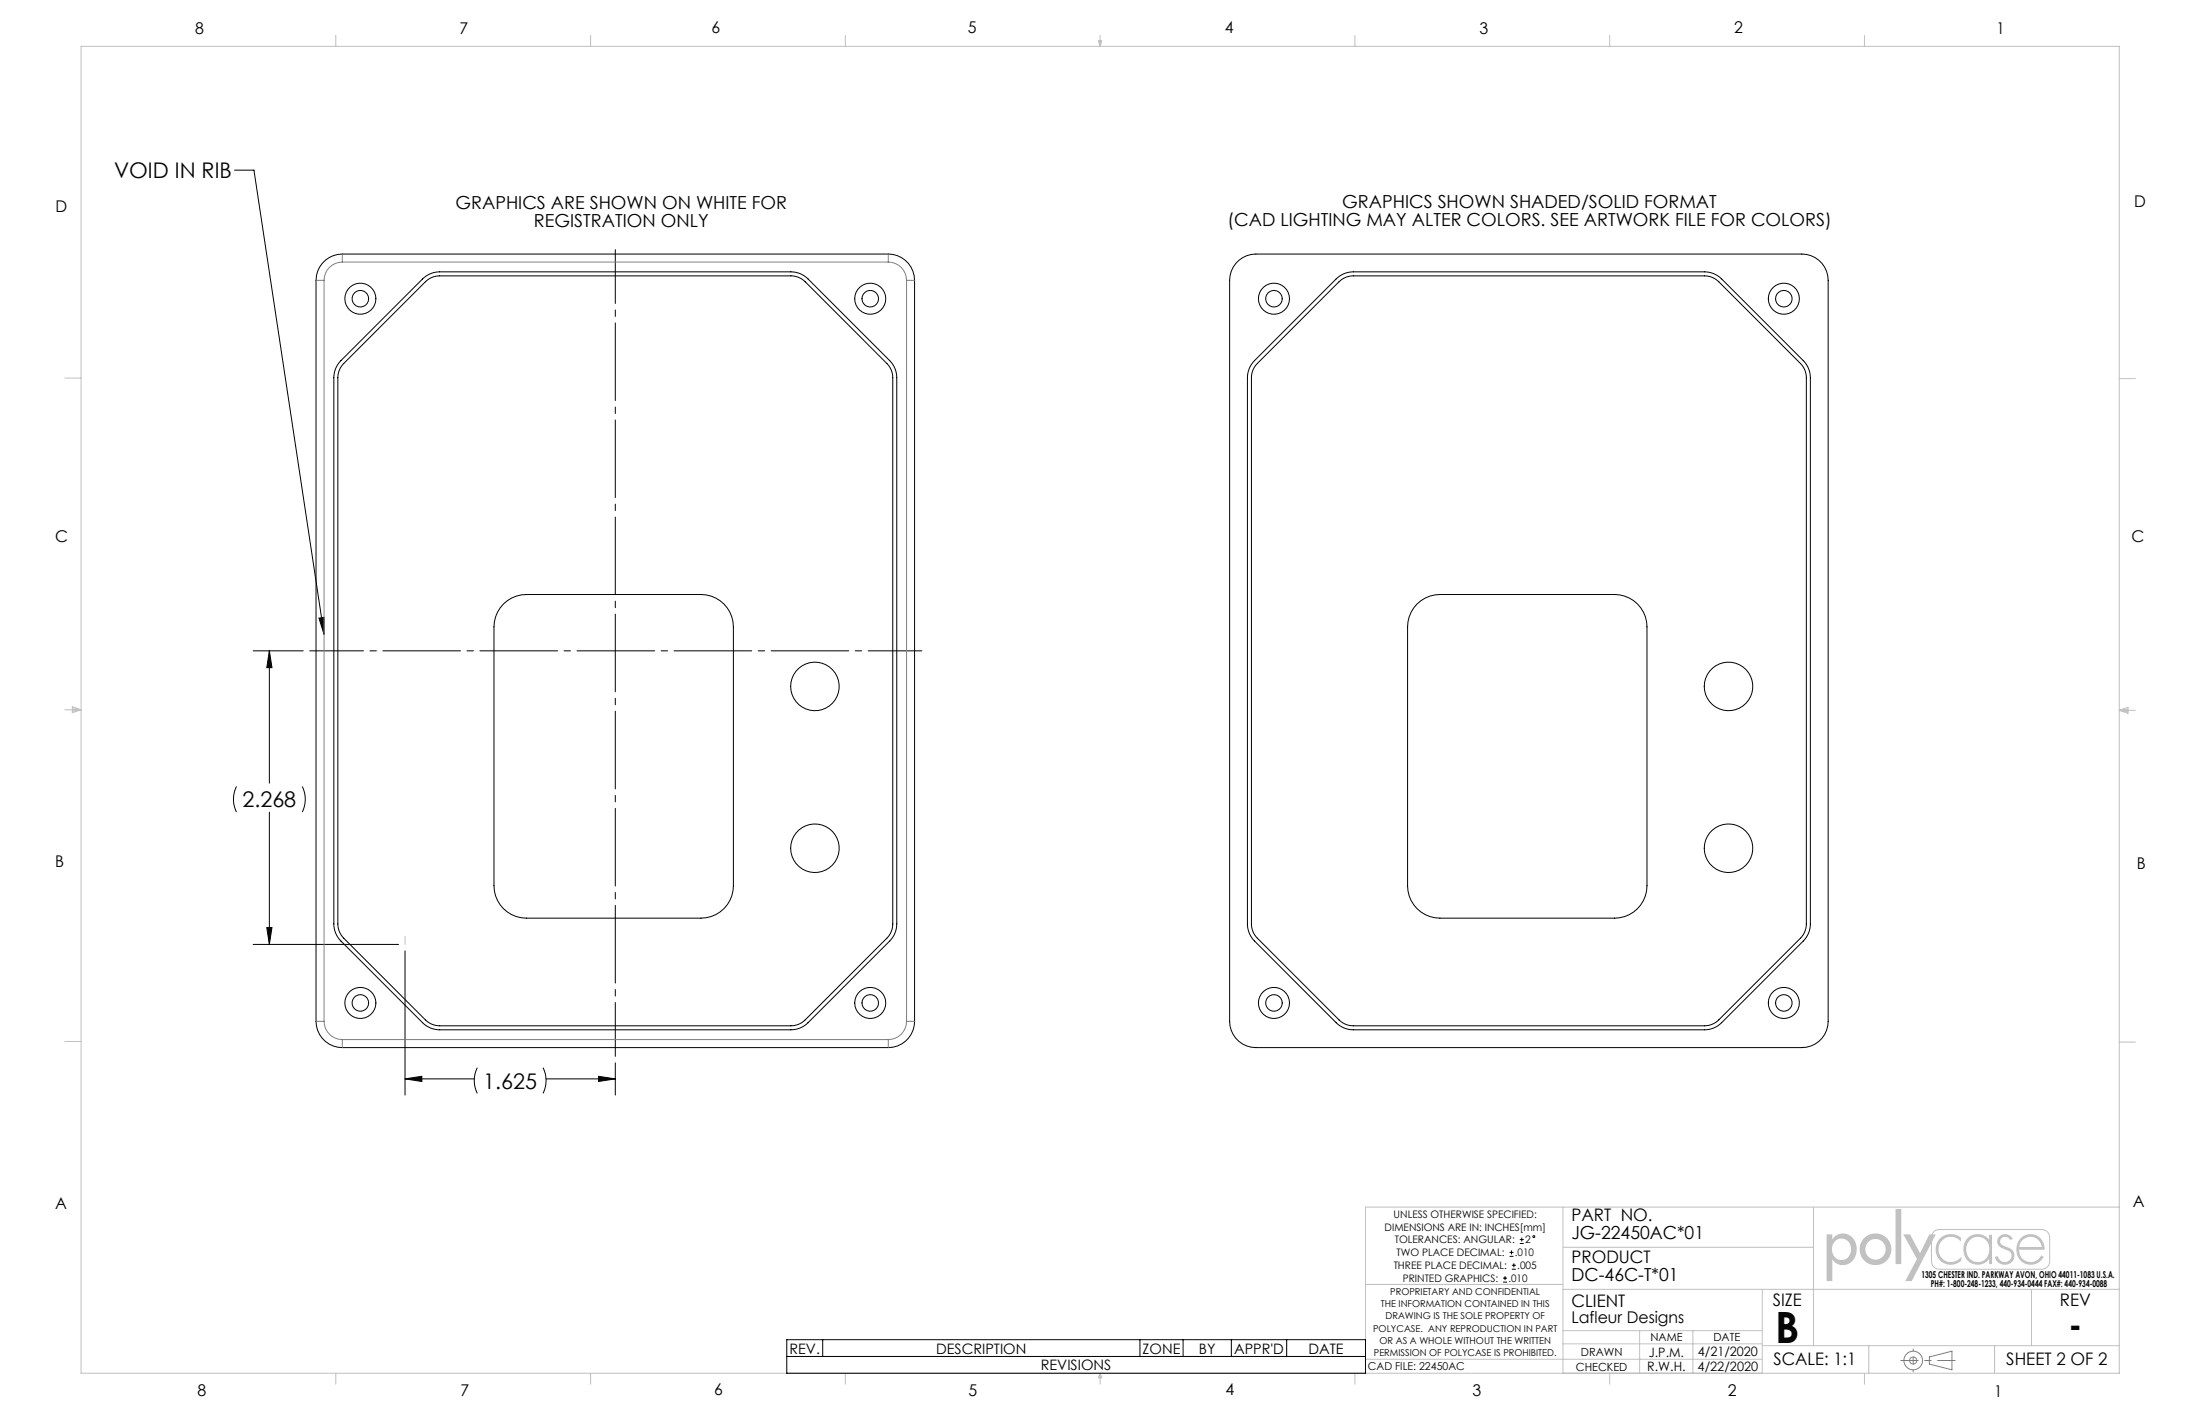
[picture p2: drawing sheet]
<svg xmlns="http://www.w3.org/2000/svg" width="432mm" height="279mm" viewBox="0 0 432 279" stroke-linecap="round" stroke-linejoin="round" font-family="sans-serif">
<g fill="none" stroke="#808080" stroke-width=".2">
<path d="M378.7 266.2l4.4-1.1v3.7l-4.4-1.2z"/>
<circle cx="375.5" cy="266.9" r=".7"/>
<circle cx="375.5" cy="266.9" r="1.83"/>
</g>
<path d="M373.1 266.9h10.6" fill="none" stroke="#808080" stroke-width=".2" stroke-dasharray="15.2 1.3 1.3 1.3" stroke-dashoffset="11.8"/>
<path d="M375.5 264.7v4.5" fill="none" stroke="#808080" stroke-width=".2" stroke-dasharray="15.2 1.3 1.3 1.3" stroke-dashoffset="14.9"/>
<g fill="none" stroke="#c0c0c0" stroke-width=".2">
<path d="M15.9 9.1h400.1v260.3h-400.1zM65.9 6.9v2.2M115.9 6.9v2.2M165.9 6.9v2.2M215.6 8h.6l-.3 1.1zM215.7 8l.2 1.1M215.9 6.9v2.2M216 8l-.1 1.1M265.9 6.9v2.2M315.9 6.9v2.2M365.9 6.9v2.2M12.7 74.2h3.2"/>
<path d="M416 74.3h3.1M12.7 139.3h3.2M14.2 139l1.7 .3M14.2 138.7l1.7 .6-1.7 .5zM15.9 139.3l-1.7 .2M416 139.4h3.1M416 139.4l1.7-.6v1.1zM416 139.4l1.7 .2M417.7 139.1l-1.7 .3M12.7 204.4h3.2M416 204.5h3.1M306.8 236.8v32.6"/>
<path d="M355.9 236.8v27.2M416 236.8h-148v32.6M268 252h38.8M306.8 244.7h49.1M345.9 253v16.4M398.7 253v11M416 253h-109.2M65.9 269.4v2.2M115.9 269.4v2.2M165.9 269.4v2.2M215.9 269.4v2.2M215.9 269.4l.3 .9h-.6z"/>
<path d="M265.9 269.4v2.2M268 266.7h77.9M306.8 261.1h39.1M306.8 263.7h39.1M315.9 269.4v2.2M321.8 261.1v8.3M332.3 261.1v8.3M345.9 264h70.1M365.9 269.4v2.2M366.8 264v5.4M391.5 264v5.4"/>
</g>
<path d="M358.5 242.2v9.2h1.1v-4.3a2.65 2.65 0 0 0 3.1 .9 2.65 2.65 0 0 0 1.7-2.7 2.72 2.72 0 0 0-1.1-2.8 2.72 2.72 0 0 0-3-.1l-.7 .8v-1zM360.2 243.5a1.92 1.92 0 0 1 2.3-.1 1.92 1.92 0 0 1 .7 2.3 1.89 1.89 0 0 1-2.3 1.5 1.89 1.89 0 0 1-1.3-2.4l.2-.7zM365 245.1a3.1 3.1 0 0 0 6.2 0 3.1 3.1 0 0 0-6.2 0zM366.1 245.1a2.01 2.01 0 0 1 4 0 2.01 2.01 0 0 1-4 0zM372 237.2v10.8h1.2v-10.8zM373.6 242.2h1.3l2 3.7 1.8-3.7h.4a1.66 1.66 0 0 1 1.6-1.1h20a1.66 1.66 0 0 1 1.7 1.7v4.7a1.66 1.66 0 0 1-1.7 1.6h-20a1.66 1.66 0 0 1-1.7-1.6v-3.5l-3.8 7.4h-1.3l2.3-4.4zM379.6 241.7l-.3 .5h.6l-.7 1.4v3.9a1.46 1.46 0 0 0 1.5 1.4h20a1.46 1.46 0 0 0 1.5-1.4v-4.7a1.46 1.46 0 0 0-1.5-1.5h-20l-.6 .1zM380.8 243a3 3 0 0 0-.1 4.2 3 3 0 0 0 4.3 .2v-.8a2.47 2.47 0 0 1-3.7 .4 2.47 2.47 0 0 1-.1-3.6 2.47 2.47 0 0 1 3.7 .2v-.7a3.1 3.1 0 0 0-4.1 .1zM396.6 243a2.99 2.99 0 0 0-.5 3.7 2.99 2.99 0 0 0 3.5 1.3l.8-.5 .6-.8 .1-.1-.5-.3a2.28 2.28 0 0 1-2.6 1.3 2.28 2.28 0 0 1-1.7-2.4h5a2.77 2.77 0 0 0-1.6-2.8 2.77 2.77 0 0 0-3.1 .6zM397 243.3a2.21 2.21 0 0 1 2.3-.5 2.21 2.21 0 0 1 1.4 1.9h-4.4l.2-.8zM386.2 242.9a3 3 0 0 0-.6 3.6 3 3 0 0 0 3.3 1.6l.9-.4 .6-.7v1h.6v-5.7h-.6v1a2.84 2.84 0 0 0-4.2-.4zM386.7 243.3a2.31 2.31 0 0 1 2.9-.2 2.31 2.31 0 0 1 .7 2.8 2.28 2.28 0 0 1-2.8 1.6 2.28 2.28 0 0 1-1.6-2.8l.3-.8zM392.4 242.6a1.66 1.66 0 0 1 2.6 .5l-.4 .2-.3-.4-.4-.2h-.5l-.4 .2a.92 .92 0 0 0-.4 1 .92 .92 0 0 0 .9 .6 1.91 1.91 0 0 1 1.9 2.1 1.95 1.95 0 0 1-1.9 1.6 1.95 1.95 0 0 1-2-1.6l.6-.1a1.32 1.32 0 0 0 1.8 1.1 1.32 1.32 0 0 0 .5-2l-.5-.3a2.09 2.09 0 0 1-1.9-1.6l.1-.6z" fill-rule="evenodd" fill="#c0c0c0"/>
<g fill="none" stroke="#000" stroke-width=".2">
<path d="M46 33.4h3.8l13.8 91.1M63.2 51.7a5.2 5.2 0 0 1 4-1.9h107.1a5.2 5.2 0 0 1 5.2 5.2v145.4a5.2 5.2 0 0 1-5.2 5.1h-107.1a5.2 5.2 0 0 1-5.2-5.1v-145.4a5.2 5.2 0 0 1 1.2-3.3zM242.5 51.7a5.2 5.2 0 0 1 4-1.9h107.2a5.2 5.2 0 0 1 5.1 5.2v145.4a5.2 5.2 0 0 1-5.1 5.1h-107.2a5.2 5.2 0 0 1-5.2-5.1v-145.4a5.2 5.2 0 0 1 1.2-3.3zM66.9 70.8l16-16.1a4.8 4.8 0 0 1 3.4-1.4h68.9a4.8 4.8 0 0 1 3.4 1.4l16 16.1a4.8 4.8 0 0 1 1.4 3.3v107.2a4.8 4.8 0 0 1-1.4 3.3l-16 16.1a4.8 4.8 0 0 1-3.4 1.4h-68.9a4.8 4.8 0 0 1-3.4-1.4l-16-16.1a4.8 4.8 0 0 1-1.4-3.3v-107.2a4.8 4.8 0 0 1 1.4-3.3zM67.5 71.3l16-16a4 4 0 0 1 2.8-1.2h68.9a4 4 0 0 1 2.8 1.2l16.1 16a4 4 0 0 1 1.1 2.8v107.2a4 4 0 0 1-1.1 2.8l-16.1 16a4 4 0 0 1-2.8 1.2h-68.9a4 4 0 0 1-2.8-1.2l-16-16a4 4 0 0 1-1.2-2.8v-107.2a4 4 0 0 1 1.2-2.8zM246.2 70.8l16.1-16.1a4.7 4.7 0 0 1 3.3-1.4h68.9a4.7 4.7 0 0 1 3.4 1.4l16 16.1a4.8 4.8 0 0 1 1.4 3.3v107.2a4.8 4.8 0 0 1-1.4 3.3l-16 16.1a4.7 4.7 0 0 1-3.4 1.4h-68.9a4.7 4.7 0 0 1-3.3-1.4l-16.1-16.1a4.8 4.8 0 0 1-1.4-3.3v-107.2a4.8 4.8 0 0 1 1.4-3.3zM246.8 71.3l16-16a4 4 0 0 1 2.8-1.2h68.9a4 4 0 0 1 2.9 1.2l16 16a4 4 0 0 1 1.1 2.8v107.2a4 4 0 0 1-1.1 2.8l-16 16a4 4 0 0 1-2.9 1.2h-68.9a4 4 0 0 1-2.8-1.2l-16-16a4 4 0 0 1-1.2-2.8v-107.2a4 4 0 0 1 1.2-2.8zM98.8 118.5a6.4 6.4 0 0 1 4.5-1.9h34.3a6.3 6.3 0 0 1 6.3 6.4v50.8a6.3 6.3 0 0 1-6.3 6.3h-34.3a6.3 6.3 0 0 1-6.3-6.3v-50.8a6.4 6.4 0 0 1 1.8-4.5zM278.1 118.5a6.4 6.4 0 0 1 4.5-1.9h34.3a6.3 6.3 0 0 1 6.4 6.4v50.8a6.3 6.3 0 0 1-6.4 6.3h-34.3a6.3 6.3 0 0 1-6.3-6.3v-50.8a6.4 6.4 0 0 1 1.8-4.5zM49.7 127.7h9.8M52.9 127.7v26M52.9 127.7l.5 3.3h-1z"/>
<path d="M62.6 121.3l1-.2v3.4zM46.4 154.3a5.6 5.6 0 0 0 0 5M52.9 159.3v26M59.3 154.3a5.6 5.6 0 0 1 0 5M49.7 185.3h28.5M52.4 182h1l-.5 3.3zM79.5 186.6v28.3M79.5 211.7l3.3-.5v1zM79.5 211.7h13.6M93.7 209.5a5.6 5.6 0 0 0 0 5M106.6 209.5a5.6 5.6 0 0 1 0 5M107.2 211.7h13.6"/>
<path d="M117.5 211.2l3.3 .5-3.3 .5zM120.8 208.5v6.4M295 251.6h.8M295 250.8h.8M295.4 250.4v.8M296.3 246.5h.8M296.3 245.7h.8M296.7 245.3v.8M296.7 249h.8M296.7 248.3h.8M297.1 247.9v.7M298.3 244h.8"/>
<path d="M298.3 243.2h.8M298.7 242.8v.8M154.4 262.9h113.6v6.5h-113.6zM154.4 266.1h113.6M161.5 262.9v3.2M223.7 262.9v3.2M232.2 262.9v3.2M241.7 262.9v3.2M252.5 262.9v3.2"/>
<circle cx="70.7" cy="58.6" r="1.63"/>
<circle cx="70.7" cy="58.6" r="3"/>
<circle cx="170.8" cy="58.6" r="3"/>
<circle cx="170.8" cy="58.6" r="1.63"/>
<circle cx="250" cy="58.6" r="1.63"/>
<circle cx="250" cy="58.6" r="3"/>
<circle cx="350.1" cy="58.6" r="3"/>
<circle cx="350.1" cy="58.6" r="1.63"/>
<circle cx="159.9" cy="134.7" r="4.8"/>
<circle cx="339.3" cy="134.7" r="4.8"/>
<circle cx="159.9" cy="166.4" r="4.8"/>
<circle cx="339.3" cy="166.4" r="4.8"/>
<circle cx="70.7" cy="196.8" r="1.63"/>
<circle cx="70.7" cy="196.8" r="3"/>
<circle cx="170.8" cy="196.8" r="3"/>
<circle cx="170.8" cy="196.8" r="1.63"/>
<circle cx="250" cy="196.8" r="1.63"/>
<circle cx="250" cy="196.8" r="3"/>
<circle cx="350.1" cy="196.8" r="3"/>
<circle cx="350.1" cy="196.8" r="1.63"/>
<circle cx="301" cy="242.6" r=".19"/>
</g>
<path d="M120.8 49v158.3M180.9 127.7h-120.1" fill="none" stroke="#000" stroke-width=".2" stroke-dasharray="15.2 1.3 1.3 1.3" stroke-dashoffset="4.7"/>
<path d="M79.5 183.7v1.6" fill="none" stroke="#c0c0c0" stroke-width=".2"/>
<g fill="#000">
<path d="M62.6 121.3l1-.2v3.4z"/>
<path d="M52.4 182h1l-.5 3.3zM52.9 127.7l.5 3.3h-1zM79.5 211.7l3.3-.5v1zM117.5 211.2l3.3 .5-3.3 .5z"/>
</g>
<g fill="none" stroke="#808080" stroke-width=".2">
<path d="M62 55h1.6M63.6 55v145.4M67.2 51.4a3.6 3.6 0 0 0-3.6 3.6M67.2 49.8v1.6M67.2 51.4h107.1M174.3 51.4a3.6 3.6 0 0 1 3.6 3.6M174.3 49.8v1.6M177.9 55h1.6M177.9 55v145.4M62 200.4h1.6M63.6 200.4a3.6 3.6 0 0 0 3.6 3.6M67.2 204v1.5"/>
<path d="M67.2 204h107.1M174.3 204v1.5M177.9 200.4a3.6 3.6 0 0 1-3.6 3.6M177.9 200.4h1.6"/>
</g>
<text font-size="8.5" x="348.4" y="263.5">B</text>
<text font-size="6.8" x="406" y="262.3">-</text>
<g font-size="4.2">
<text x="22.4" y="35">VOID IN RIB</text>
<text x="47.6" y="158.4">2.268</text>
<text x="94.9" y="213.6">1.625</text>
</g>
<g font-size="3.5">
<text x="89.4" y="41.1">GRAPHICS ARE SHOWN ON WHITE FOR</text>
<text x="263.4" y="40.8">GRAPHICS SHOWN SHADED/SOLID FORMAT</text>
<text x="104.8" y="44.6">REGISTRATION ONLY</text>
<text x="240.9" y="44.3">(CAD LIGHTING MAY ALTER COLORS. SEE ARTWORK FILE FOR COLORS)</text>
<text x="308.4" y="243.1">JG-22450AC*01</text>
<text x="308.4" y="251.3">DC-46C-T*01</text>
</g>
<g font-size="3.4">
<text x="308.4" y="239.6">PART NO.</text>
<text x="308.4" y="247.8">PRODUCT</text>
<text x="308.4" y="256.4">CLIENT</text>
<text x="347.9" y="256.2">SIZE</text>
<text x="404.3" y="256.2">REV</text>
<text x="348.1" y="267.9">SCALE: 1:1</text>
<text x="393.8" y="267.9">SHEET 2 OF 2</text>
</g>
<g font-size="3.2">
<text x="38.3" y="6.7">8</text>
<text x="90.2" y="6.7">7</text>
<text x="139.7" y="6.5">6</text>
<text x="190" y="6.5">5</text>
<text x="240.4" y="6.5">4</text>
<text x="290.4" y="6.7">3</text>
<text x="340.4" y="6.5">2</text>
<text x="391.9" y="6.7">1</text>
<text x="10.9" y="41.6">D</text>
<text x="418.9" y="40.7">D</text>
<text x="10.9" y="106.3">C</text>
<text x="418.4" y="106.4">C</text>
<text x="10.8" y="170.2">B</text>
<text x="419.4" y="170.6">B</text>
<text x="10.8" y="237.2">A</text>
<text x="418.6" y="236.8">A</text>
<text x="308.4" y="259.6">Lafleur Designs</text>
<text x="38.8" y="273.8">8</text>
<text x="90.4" y="273.8">7</text>
<text x="140.2" y="273.8">6</text>
<text x="190.1" y="273.9">5</text>
<text x="240.5" y="273.8">4</text>
<text x="289" y="273.9">3</text>
<text x="339.1" y="273.8">2</text>
<text x="391.4" y="274.1">1</text>
</g>
<g font-size="2.8">
<text x="155" y="265.6">REV.</text>
<text x="183.7" y="265.6">DESCRIPTION</text>
<text x="204.3" y="268.9">REVISIONS</text>
<text x="224.3" y="265.6">ZONE</text>
<text x="235.3" y="265.6">BY</text>
<text x="242.2" y="265.6">APPR'D</text>
<text x="256.8" y="265.6">DATE</text>
</g>
<g font-size="2.5">
<text x="323.3" y="269.1">R.W.H.</text>
<text x="323.6" y="266.2">J.P.M.</text>
<text x="333.2" y="269">4/22/2020</text>
<text x="333.2" y="266.1">4/21/2020</text>
</g>
<g font-size="2.2">
<text x="323.9" y="263.1">NAME</text>
<text x="336.3" y="263.1">DATE</text>
<text x="309.3" y="268.9">CHECKED</text>
<text x="310.3" y="266.1">DRAWN</text>
</g>
<text font-size="2.1" x="268.5" y="268.8">CAD FILE: 22450AC</text>
<g font-size="2">
<text x="273.5" y="238.9">UNLESS OTHERWISE SPECIFIED:</text>
<text x="271.8" y="241.5">DIMENSIONS ARE IN: INCHES[mm]</text>
<text x="273.8" y="244">TOLERANCES: ANGULAR:</text>
<text x="299.3" y="244">2</text>
<text x="273.5" y="249">THREE PLACE DECIMAL:</text>
<text x="274.1" y="246.5">TWO PLACE DECIMAL:</text>
<text x="275.3" y="251.6">PRINTED GRAPHICS:</text>
<text x="296.1" y="251.6">.010</text>
<text x="297.3" y="246.5">.010</text>
<text x="297.8" y="249">.005</text>
</g>
<g font-size="1.9">
<text x="377.1" y="250.8">1305 CHESTER IND. PARKWAY AVON, OHIO 44011-1083 U.S.A.</text>
<text x="271" y="256.5">THE INFORMATION CONTAINED IN THIS</text>
<text x="272.9" y="254.1">PROPRIETARY AND CONFIDENTIAL</text>
<text x="379" y="252.6">PH#: 1-800-248-1233, 440-934-0444 FAX#: 440-934-0088</text>
<text x="269.5" y="261.3">POLYCASE. ANY REPRODUCTION IN PART</text>
<text x="270.8" y="263.7">OR AS A WHOLE WITHOUT THE WRITTEN</text>
<text x="271.9" y="258.9">DRAWING IS THE SOLE PROPERTY OF</text>
<text x="269.7" y="266.1">PERMISSION OF POLYCASE IS PROHIBITED.</text>
</g>
</svg>
